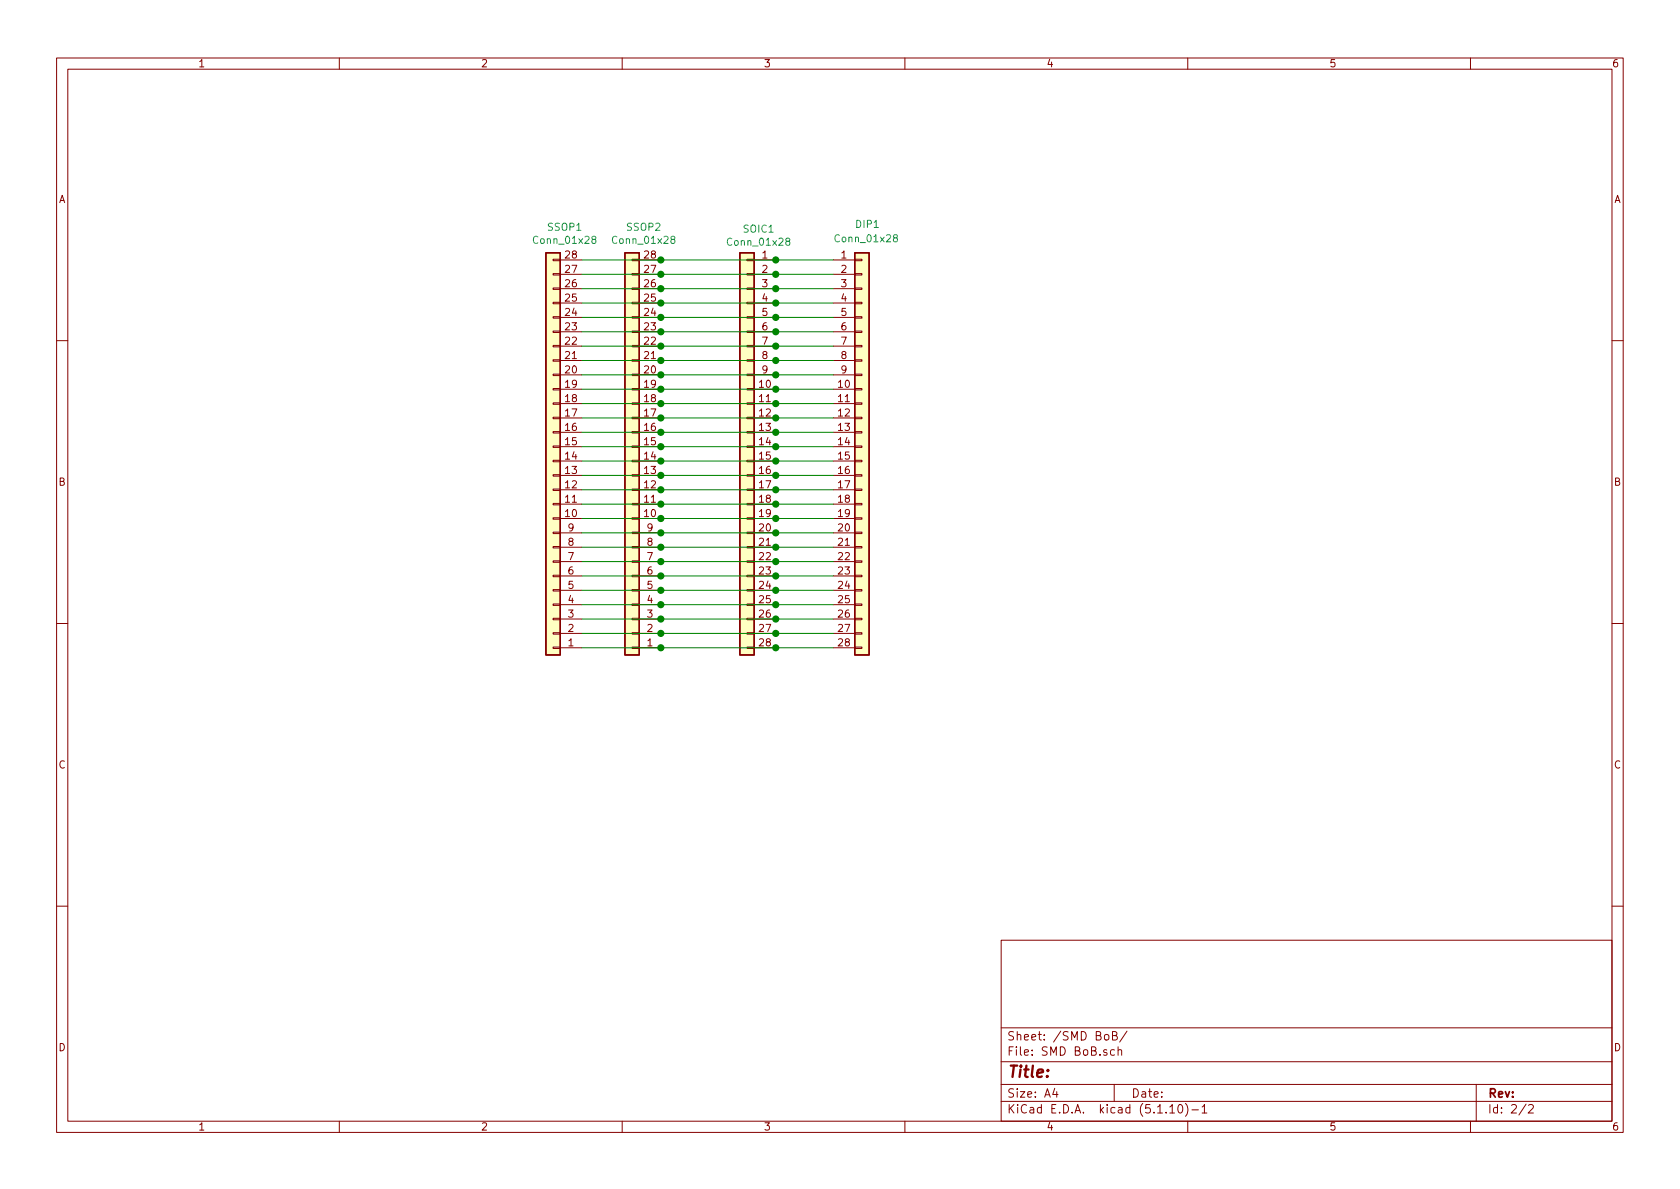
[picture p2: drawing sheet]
EESchema Schematic File Version 4
EELAYER 30 0
EELAYER END
$Descr A4 11693 8268
encoding utf-8
Sheet 2 2
Title ""
Date ""
Rev ""
Comp ""
Comment1 ""
Comment2 ""
Comment3 ""
Comment4 ""
$EndDescr
$Comp
L Connector_Generic:Conn_01x28 DIP1
U 1 1
P 6000 3100
F 0 "DIP1" H 5950 4650 50  0000 L CNN
F 1 "Conn_01x28" H 5800 4550 50  0000 L CNN
F 2 "Package_DIP:DIP-28_W15.24mm_Socket" H 6000 3100 50  0001 C CNN
F 3 "~" H 6000 3100 50  0001 C CNN
	1    6000 3100
	1    0    0    -1  
$EndComp
$Comp
L Connector_Generic:Conn_01x28 SOIC1
U 1 1
P 5200 3100
F 0 "SOIC1" H 5118 4617 50  0000 C CNN
F 1 "Conn_01x28" H 5118 4526 50  0000 C CNN
F 2 "Package_SO:SOIC-28W_7.5x18.7mm_P1.27mm" H 5200 3100 50  0001 C CNN
F 3 "~" H 5200 3100 50  0001 C CNN
	1    5200 3100
	-1   0    0    -1  
$EndComp
$Comp
L Connector_Generic:Conn_01x28 SSOP1
U 1 1
P 3850 3200
F 0 "SSOP1" H 3768 1575 50  0000 C CNN
F 1 "Conn_01x28" H 3768 1666 50  0000 C CNN
F 2 "Package_SO:TSSOP-28_6.1x9.7mm_P0.65mm" H 3850 3200 50  0001 C CNN
F 3 "~" H 3850 3200 50  0001 C CNN
	1    3850 3200
	-1   0    0    1   
$EndComp
Wire Wire Line
	4050 1800 4600 1800
Wire Wire Line
	5800 1800 5400 1800
Connection ~ 5400 1800
Wire Wire Line
	4050 1900 4600 1900
Wire Wire Line
	5400 1900 5800 1900
Connection ~ 5400 1900
Wire Wire Line
	4050 2000 4600 2000
Wire Wire Line
	5400 2000 5800 2000
Connection ~ 5400 2000
Wire Wire Line
	4050 2100 4600 2100
Wire Wire Line
	5400 2100 5800 2100
Connection ~ 5400 2100
Wire Wire Line
	4050 2200 4600 2200
Wire Wire Line
	5400 2200 5800 2200
Connection ~ 5400 2200
Wire Wire Line
	5800 2300 5400 2300
Wire Wire Line
	5400 2300 4600 2300
Connection ~ 5400 2300
Wire Wire Line
	4050 2400 4600 2400
Wire Wire Line
	5400 2400 5800 2400
Connection ~ 5400 2400
Wire Wire Line
	5800 2500 5400 2500
Wire Wire Line
	4050 2500 4600 2500
Connection ~ 5400 2500
Wire Wire Line
	4050 2600 4600 2600
Wire Wire Line
	5800 2600 5400 2600
Connection ~ 5400 2600
Wire Wire Line
	4050 2700 4600 2700
Wire Wire Line
	5800 2700 5400 2700
Connection ~ 5400 2700
Wire Wire Line
	4050 2800 4600 2800
Wire Wire Line
	5400 2800 5800 2800
Connection ~ 5400 2800
Wire Wire Line
	5800 2900 5400 2900
Wire Wire Line
	5400 2900 4600 2900
Connection ~ 5400 2900
Wire Wire Line
	4050 3000 4600 3000
Wire Wire Line
	5400 3000 5800 3000
Connection ~ 5400 3000
Wire Wire Line
	4050 3100 4600 3100
Wire Wire Line
	5400 3100 5800 3100
Connection ~ 5400 3100
Wire Wire Line
	5800 3200 5400 3200
Wire Wire Line
	5400 3200 4600 3200
Connection ~ 5400 3200
Wire Wire Line
	4050 3300 4600 3300
Wire Wire Line
	5800 3300 5400 3300
Connection ~ 5400 3300
Wire Wire Line
	4050 3400 4600 3400
Wire Wire Line
	5800 3400 5400 3400
Connection ~ 5400 3400
Wire Wire Line
	4050 3500 4600 3500
Wire Wire Line
	5400 3500 5800 3500
Connection ~ 5400 3500
Wire Wire Line
	4050 3600 4600 3600
Connection ~ 5400 3600
Wire Wire Line
	5400 3600 5800 3600
Wire Wire Line
	5800 3700 5400 3700
Wire Wire Line
	5400 3700 4600 3700
Connection ~ 5400 3700
Wire Wire Line
	4050 3800 4600 3800
Wire Wire Line
	5400 3800 5800 3800
Connection ~ 5400 3800
Wire Wire Line
	5800 3900 5400 3900
Wire Wire Line
	5400 3900 4600 3900
Connection ~ 5400 3900
Wire Wire Line
	4050 4000 4600 4000
Wire Wire Line
	5800 4000 5400 4000
Connection ~ 5400 4000
Wire Wire Line
	4050 4100 4600 4100
Connection ~ 5400 4100
Wire Wire Line
	5400 4100 5800 4100
Wire Wire Line
	4050 4200 4600 4200
Wire Wire Line
	5400 4200 5800 4200
Connection ~ 5400 4200
Wire Wire Line
	5800 4300 5400 4300
Wire Wire Line
	4050 4300 4600 4300
Connection ~ 5400 4300
Wire Wire Line
	4050 4400 4600 4400
Wire Wire Line
	5400 4400 5800 4400
Connection ~ 5400 4400
Wire Wire Line
	5800 4500 5400 4500
Wire Wire Line
	5400 4500 4600 4500
Connection ~ 5400 4500
$Comp
L Connector_Generic:Conn_01x28 SSOP2
U 1 1
P 4400 3200
F 0 "SSOP2" H 4318 1575 50  0000 C CNN
F 1 "Conn_01x28" H 4318 1666 50  0000 C CNN
F 2 "Package_SO:TSSOP-28_4.4x9.7mm_P0.65mm" H 4400 3200 50  0001 C CNN
F 3 "~" H 4400 3200 50  0001 C CNN
	1    4400 3200
	-1   0    0    1   
$EndComp
Connection ~ 4600 4500
Wire Wire Line
	4600 4500 4050 4500
Connection ~ 4600 3600
Wire Wire Line
	4600 3600 5400 3600
Connection ~ 4600 3500
Wire Wire Line
	4600 3500 5400 3500
Connection ~ 4600 3400
Wire Wire Line
	4600 3400 5400 3400
Connection ~ 4600 3300
Wire Wire Line
	4600 3300 5400 3300
Connection ~ 4600 3200
Wire Wire Line
	4600 3200 4050 3200
Connection ~ 4600 3100
Wire Wire Line
	4600 3100 5400 3100
Connection ~ 4600 3000
Wire Wire Line
	4600 3000 5400 3000
Connection ~ 4600 2900
Wire Wire Line
	4600 2900 4050 2900
Connection ~ 4600 2800
Wire Wire Line
	4600 2800 5400 2800
Connection ~ 4600 2700
Wire Wire Line
	4600 2700 5400 2700
Connection ~ 4600 4400
Wire Wire Line
	4600 4400 5400 4400
Connection ~ 4600 2600
Wire Wire Line
	4600 2600 5400 2600
Connection ~ 4600 2500
Wire Wire Line
	4600 2500 5400 2500
Connection ~ 4600 2400
Wire Wire Line
	4600 2400 5400 2400
Connection ~ 4600 2300
Wire Wire Line
	4600 2300 4050 2300
Connection ~ 4600 2200
Wire Wire Line
	4600 2200 5400 2200
Connection ~ 4600 2100
Wire Wire Line
	4600 2100 5400 2100
Connection ~ 4600 2000
Wire Wire Line
	4600 2000 5400 2000
Connection ~ 4600 1900
Wire Wire Line
	4600 1900 5400 1900
Connection ~ 4600 1800
Wire Wire Line
	4600 1800 5400 1800
Connection ~ 4600 4300
Wire Wire Line
	4600 4300 5400 4300
Connection ~ 4600 4200
Wire Wire Line
	4600 4200 5400 4200
Connection ~ 4600 4100
Wire Wire Line
	4600 4100 5400 4100
Connection ~ 4600 4000
Wire Wire Line
	4600 4000 5400 4000
Connection ~ 4600 3900
Wire Wire Line
	4600 3900 4050 3900
Connection ~ 4600 3800
Wire Wire Line
	4600 3800 5400 3800
Connection ~ 4600 3700
Wire Wire Line
	4600 3700 4050 3700
$EndSCHEMATC
